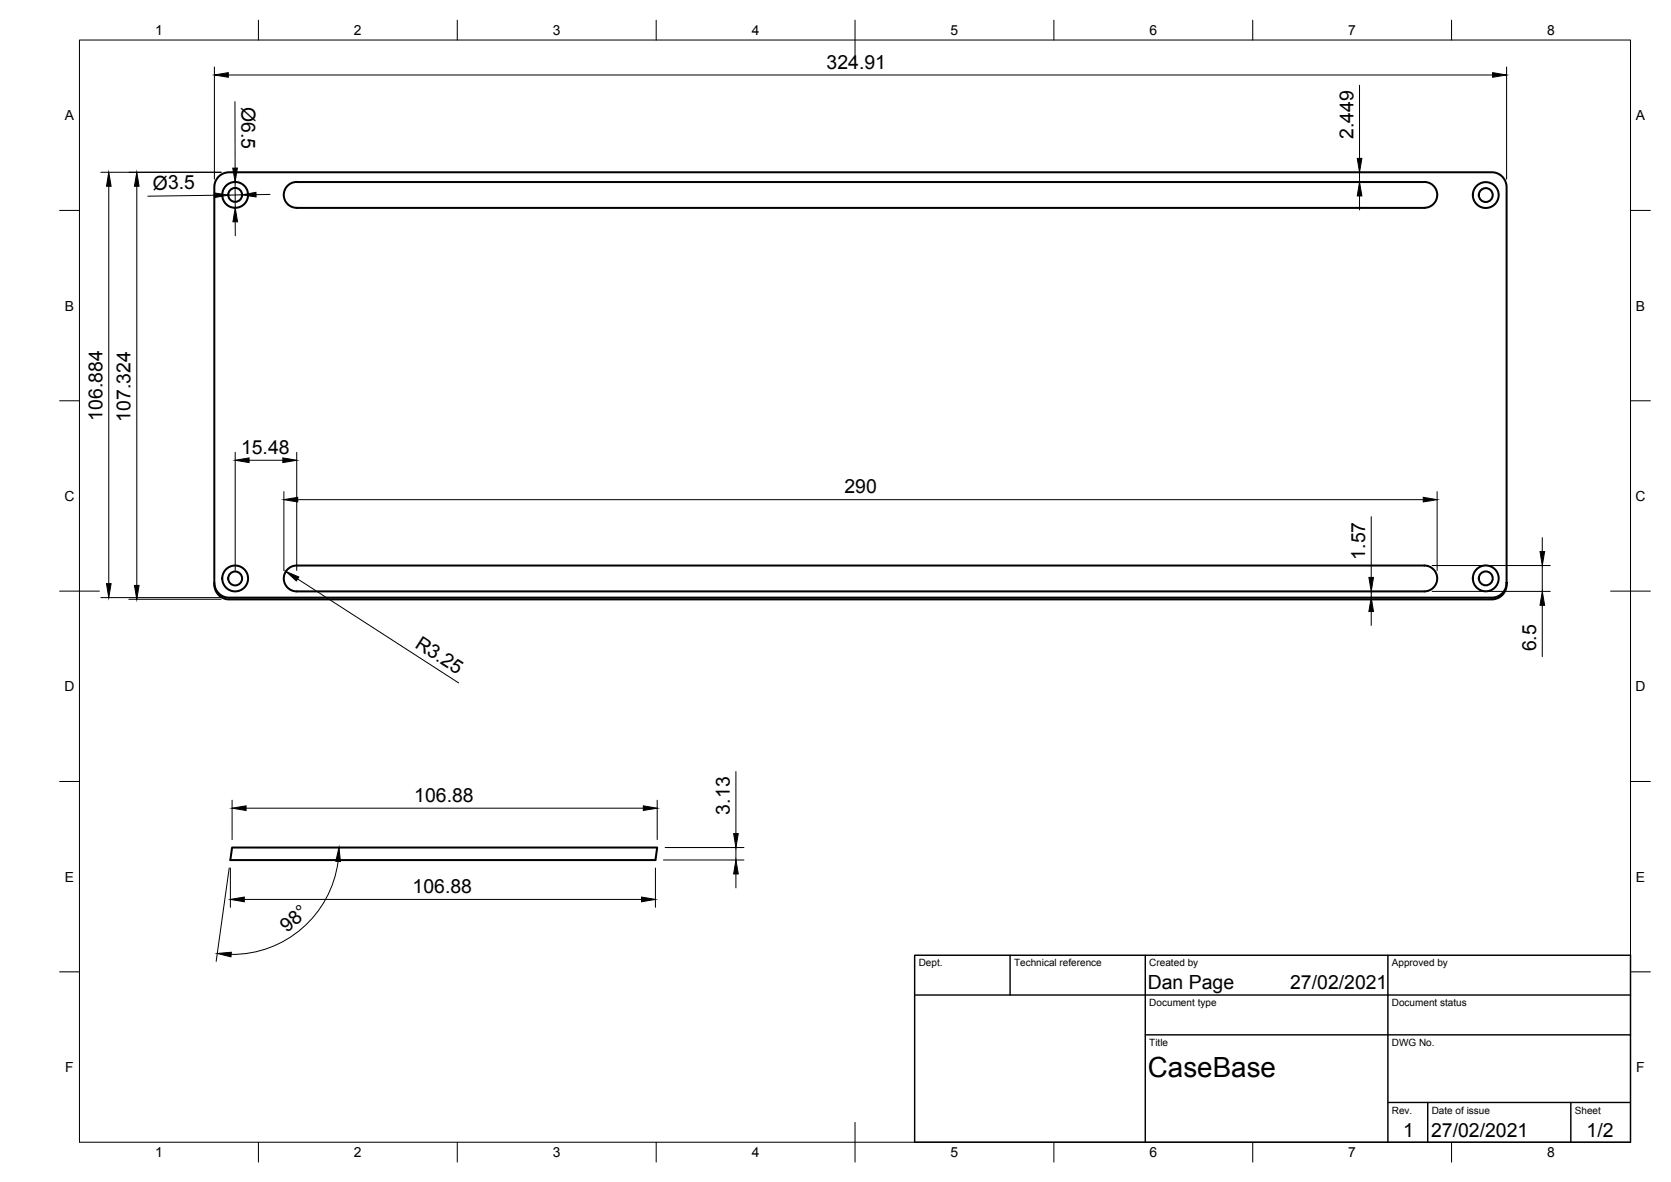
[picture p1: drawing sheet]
<svg xmlns="http://www.w3.org/2000/svg" width="420mm" height="297mm" viewBox="0 0 420 297" stroke-linecap="round" stroke-linejoin="round" font-family="sans-serif">
<!-- layer: Visible -->
<g fill="none" stroke="#000" stroke-width=".51">
<path d="M55 44.4a3.8 3.8 0 0 1 2.6-1.1h317.5a3.7 3.7 0 0 1 3.7 3.7v99.4a3.7 3.7 0 0 1-3.7 3.8h-317.5a3.7 3.7 0 0 1-3.7-3.8v-99.4a3.7 3.7 0 0 1 1.1-2.6zM74.6 45.7h283.5M74.6 45.7a3.3 3.3 0 0 0-3.2 3.3 3.3 3.3 0 0 0 3.2 3.2h283.5a3.2 3.2 0 0 0 3.3-3.2 3.2 3.2 0 0 0-3.3-3.3M53.9 146.4a3.8 3.8 0 0 0 3.7 4.2h317.5a3.8 3.8 0 0 0 3.7-4.2M72.3 143.1a3.2 3.2 0 0 1 2.3-1h283.5a3.2 3.2 0 0 1 3.3 3.3 3.2 3.2 0 0 1-3.3 3.2h-283.5a3.2 3.2 0 0 1-3-2 3.2 3.2 0 0 1 .7-3.5zM58.4 213h106.8l-.4 3.1h-106.9z"/>
<circle cx="59.1" cy="49" r="1.75"/>
<circle cx="59.1" cy="49" r="3.2"/>
<circle cx="373.6" cy="49" r="1.75"/>
<circle cx="373.6" cy="49" r="3.2"/>
<circle cx="59.1" cy="145.4" r="1.75"/>
<circle cx="59.1" cy="145.4" r="3.2"/>
<circle cx="373.6" cy="145.3" r="1.75"/>
<circle cx="373.6" cy="145.3" r="3.2"/>
</g>
<!-- layer: Visible Narrow -->
<path d="M57.6 150.2v.4M375.1 150.2v.4" fill="none" stroke="#000" stroke-width=".25"/>
<!-- layer: Border -->
<g fill="none" stroke="#000" stroke-width=".25">
<path d="M20 10.1h390v276.9h-390zM65 5.1v5M115 5.1v5M165 5.1v5M215 5.1v10M265 5.1v5M315 5.1v5M365 5.1v5M15 52.9h5M410 52.9h5M15 100.7h5M410 100.7h5"/>
<path d="M15 148.6h10M405 148.6h10M15 196.4h5M410 196.4h5M15 244.2h5M410 244.2h5M65 287v5M115 287v5M165 287v5M215 282.1v9.9M265 287v5M315 287v5"/>
<path d="M365 287v5"/>
</g>
<!-- layer: TitleBlock -->
<path d="M230 240.1h180v46.9h-180zM230 250h180M254 240.1v9.9M288 240.1v46.9M349 240.1v46.9M288 260.1h122M349 277.1h61M359 277.1v9.9M395 277.1v9.9" fill="none" stroke="#000" stroke-width=".36"/>
<!-- layer: Dimensions -->
<g fill="none" stroke="#000" stroke-width=".25">
<path d="M53.9 16.8v28.2M57.4 18.8h317.9M378.8 16.8v28.2M59.1 25.5v16.8M341.8 21.4v18.4M25.4 43.3h30.2M27.3 46.8v99.9M34.4 46.8v100.3M53.9 49.1l-16.7 .2M59.1 45.7v6.5M59.1 55.7l.1 3.6M60.9 49h-3.5"/>
<path d="M67.9 48.9h-3.5M341.8 43.3v2.4M341.8 49.2v3.6M59.1 113.7v29.7M62.6 115.7h8.5M74.6 113.7v29.7M71.4 123.6v19.8M74.9 125.6h283M344.8 129.8v15.3M361.4 123.6v19.8M387.8 135.1v3.5M25.4 150.2h30.2"/>
<path d="M32.4 150.6h23.2M74.8 145.5l40.5 26.1M344.8 148.6v1.6M344.8 153.7v3.5M360.1 142.1h29.7M360.1 148.6h29.7M387.8 142.1v6.5M387.8 152.1v12.9M185 193.9v15.6M57.6 218.1l-3.2 23.5M57.9 218.1v9.9M58.4 201.1v9.9"/>
<path d="M61.9 203.1h99.9M64.1 213h23.1M85 216.5a26.9 26.9 0 0 1-26.9 23.3M164.8 218.1v9.9M165.2 201.1v9.9M166.8 216.1h20.2M167.2 213h19.8M185 213v3.1M185 219.6v3.5M61.4 226h99.9"/>
</g>
<g fill="#000" stroke="#000" stroke-width=".25">
<path d="M53.9 18.8l3.5-.5v1.1zM375.3 18.3l3.5 .5-3.5 .6zM341.3 39.8h1.1l-.6 3.5zM27.3 43.3l.6 3.5h-1.1zM34.4 43.3l.6 3.5h-1.2zM53.9 48.5l3.5 .5-3.5 .7zM58.5 42.3l1.2-.1-.6 3.5zM59.1 52.2l.6 3.5h-1.1zM60.9 49l3.5-.7v1.2zM341.8 45.7l.6 3.5h-1.1zM59.1 115.7l3.5-.6v1.2zM71.1 115.1l3.5 .6-3.5 .6z"/>
<path d="M71.4 125.6l3.5-.6v1.1zM357.9 125l3.5 .6-3.5 .5zM387.2 138.6h1.2l-.6 3.5zM26.8 146.7h1.1l-.6 3.5zM33.8 147.1h1.2l-.6 3.5zM71.9 143.6l3.2 1.4-.6 1zM344.8 150.2l.6 3.5h-1.2zM344.2 145.1h1.2l-.6 3.5zM387.8 148.6l.6 3.5h-1.2zM58.4 203.1l3.5-.6v1.2zM85.2 213l.4 3.5-1.2-.1zM161.8 202.5l3.4 .6-3.4 .6z"/>
<path d="M185 216.1l.6 3.5h-1.1zM184.5 209.5h1.1l-.6 3.5zM57.9 226l3.5-.6v1.2zM161.3 225.4l3.5 .6-3.5 .6zM54.6 239.6l3.6-.3-.1 1.2z"/>
</g>
<text font-size="7" x="288.6" y="270.6">CaseBase</text>
<g font-size="4.9">
<text x="207.9" y="17.3">324.91</text>
<text x="60.7" y="26.8" transform="rotate(90 60.7 26.8)">Ø6.5</text>
<text x="340.3" y="34.9" transform="rotate(-90 340.3 34.9)">2.449</text>
<text x="38.5" y="47.7" transform="rotate(-1 38.5 47.7)">Ø3.5</text>
<text x="25.8" y="105.7" transform="rotate(-90 25.8 105.7)">106.884</text>
<text x="32.8" y="105.9" transform="rotate(-90 32.8 105.9)">107.324</text>
<text x="60.6" y="114.1">15.48</text>
<text x="212.3" y="124">290</text>
<text x="343.2" y="140.6" transform="rotate(-90 343.2 140.6)">1.57</text>
<text x="104.1" y="162.5" transform="rotate(33 104.1 162.5)">R3.25</text>
<text x="386.2" y="163.7" transform="rotate(-90 386.2 163.7)">6.5</text>
<text x="104.2" y="201.5">106.88</text>
<text x="183.5" y="204.7" transform="rotate(-90 183.5 204.7)">3.13</text>
<text x="103.7" y="224.5">106.88</text>
<text x="72.2" y="234.5" transform="rotate(-41 72.2 234.5)">98°</text>
<text x="288.6" y="248.5">Dan Page</text>
<text x="324.4" y="248.6">27/02/2021</text>
<text x="352.8" y="285.7">1</text>
<text x="359.8" y="285.6">27/02/2021</text>
<text x="398.9" y="285.8">1/2</text>
</g>
<g font-size="3.5">
<text x="39" y="8.8">1</text>
<text x="89" y="8.8">2</text>
<text x="139" y="8.8">3</text>
<text x="189" y="8.8">4</text>
<text x="239" y="8.8">5</text>
<text x="289" y="8.8">6</text>
<text x="339" y="8.8">7</text>
<text x="389" y="8.8">8</text>
<text x="16.3" y="30.2">A</text>
<text x="411.3" y="30.2">A</text>
<text x="16.3" y="78">B</text>
<text x="411.3" y="78">B</text>
<text x="16.2" y="125.9">C</text>
<text x="411.2" y="125.9">C</text>
<text x="16.2" y="173.7">D</text>
<text x="411.2" y="173.7">D</text>
<text x="16.3" y="221.6">E</text>
<text x="411.3" y="221.6">E</text>
<text x="16.4" y="269.4">F</text>
<text x="411.4" y="269.4">F</text>
<text x="39" y="290.8">1</text>
<text x="89" y="290.8">2</text>
<text x="139" y="290.8">3</text>
<text x="189" y="290.8">4</text>
<text x="239" y="290.8">5</text>
<text x="289" y="290.8">6</text>
<text x="339" y="290.8">7</text>
<text x="389" y="290.8">8</text>
</g>
<g font-size="2.5">
<text x="231" y="242.9">Dept.</text>
<text x="255" y="242.9">Technical reference</text>
<text x="289" y="242.9">Created by</text>
<text x="350" y="242.9">Approved by</text>
<text x="289" y="252.8">Document type</text>
<text x="350" y="252.8">Document status</text>
<text x="289" y="262.9">Title</text>
<text x="350" y="262.9">DWG No.</text>
<text x="350" y="279.9">Rev.</text>
<text x="360" y="279.9">Date of issue</text>
<text x="396" y="279.9">Sheet</text>
</g>
</svg>
